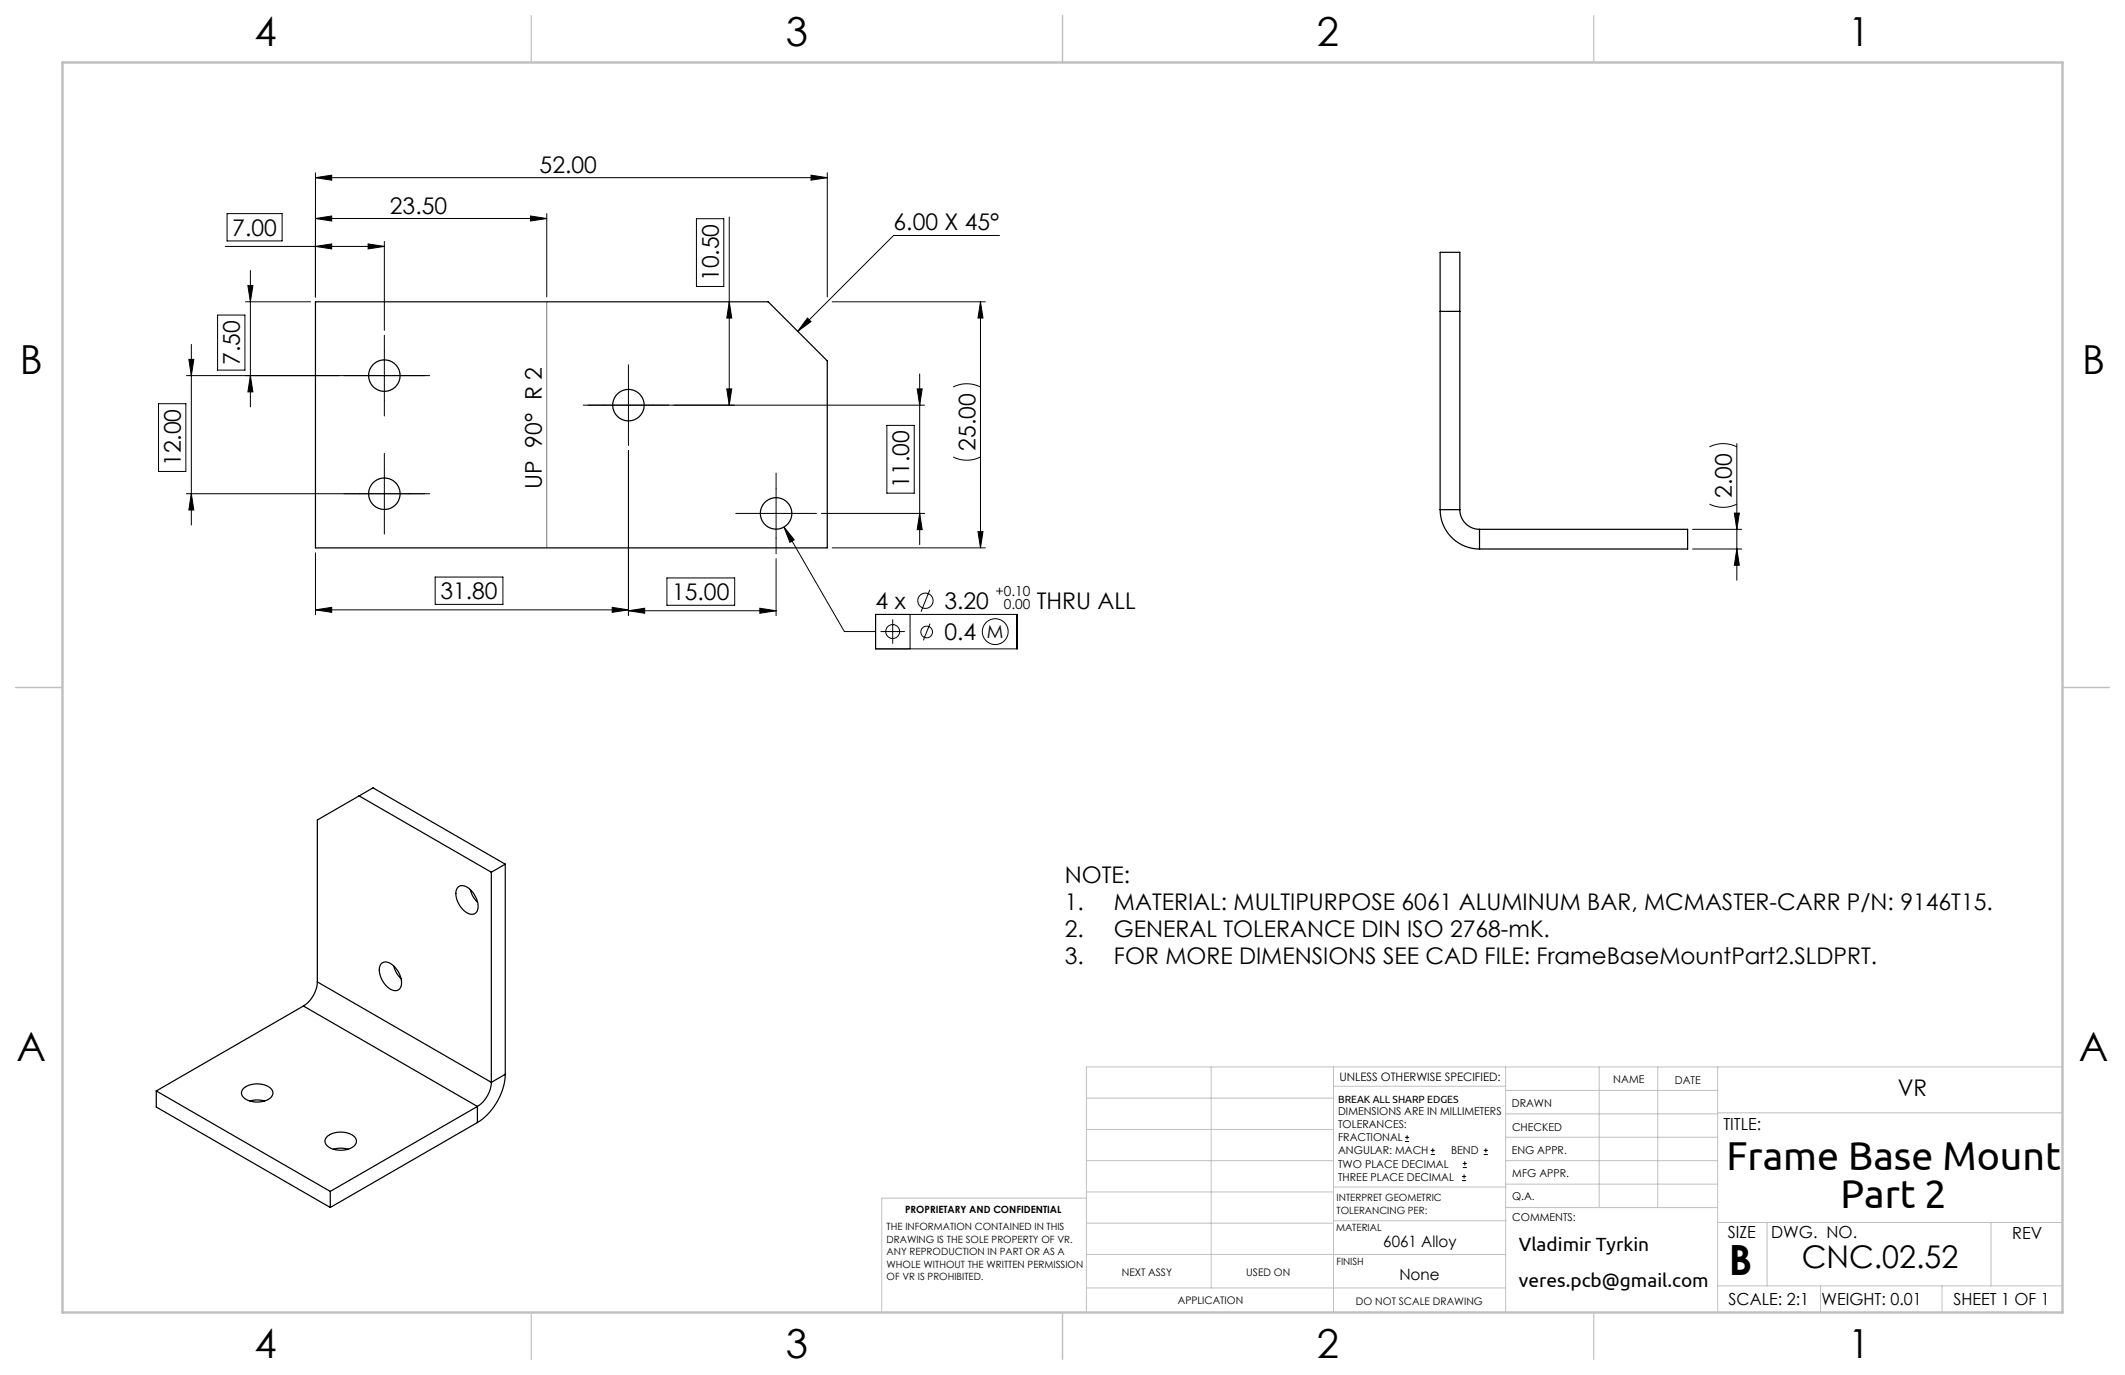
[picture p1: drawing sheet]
<svg xmlns="http://www.w3.org/2000/svg" width="432mm" height="279mm" viewBox="0 0 432 279" stroke-linecap="round" stroke-linejoin="round" font-family="sans-serif">
<g fill="none" stroke="#000" stroke-width=".2">
<path d="M64.1 36.1l3.3-.5v1zM64.1 35.1v25.2M64.1 36.1h104M164.8 35.6l3.3 .5-3.3 .5zM168.1 35.1v25.2M45.8 50.1h32.3M46.1 43.4h11.2v5.6h-11.2zM50.4 58h1l-.5 3.3zM50.9 55v27.7M64.1 44.4l3.3-.5v1zM64.1 50.1l3.3-.5v1zM64.1 44.4h47"/>
<path d="M74.8 49.6l3.3 .5-3.3 .5zM78.1 49.1v18M107.8 43.9l3.3 .5-3.3 .5zM111.1 43.4v16.9M141.5 44.4h5.6v13.8h-5.6zM148.2 44.1v38.2M203.1 47.8h-21.5l-19.5 19.5M37.9 76.3h49.4M38.4 73h1l-.5 3.3zM38.9 70v36.7M44.2 64h5.6v11.2h-5.6zM49.9 61.3h13.2"/>
<path d="M50.9 76.3l.5 3.3h-1zM78.1 71.3v10M127.7 77.3v10M147.7 79h1l-.5 3.3zM148.2 61.3l.5 3.3h-1zM164.1 64.6l.7 .8-2.7 1.9zM169.1 61.3h31.1M186.4 79h1l-.5 3.3zM186.9 76v34.7M193.7 78.6a6.2 6.2 0 0 1 5.5 0M199.2 61.3v50M199.2 61.3l.5 3.3h-1z"/>
<path d="M32.2 82h5.6v13.8h-5.6zM78.1 95.3v10M127.7 91.5v33.6M157.7 99.3v10M180.2 86.4h5.6v13.8h-5.6zM187.9 82.3h-69.4M193.7 92.9a6.2 6.2 0 0 0 5.5 0M347.4 90.8a6.2 6.2 0 0 1 5.5 0M352.9 90.1v27.8M37.9 100.3h49.4M38.9 100.3l.5 3.3h-1zM64.1 112.3v12.6"/>
<path d="M88.4 117.3h13.8v5.5h-13.8zM135.5 117.4h13.8v5.6h-13.8zM152.7 104.3h10M157.7 113.5v11.6M159.3 107.1l2.1 2.6-.9 .5zM159.3 107.1l12.3 21.2h6.3M166.9 104.3h21M169.1 111.3h31.1M186.9 104.3l.5 3.3h-1zM188.9 119.8l-1.7 4.5M198.7 108h1l-.5 3.3zM343.9 107.6h10"/>
<path d="M343.9 111.6h10M347.4 102.4a6.2 6.2 0 0 0 5.5 0M352.4 104.3h1l-.5 3.3zM352.9 111.6l.5 3.3h-1zM64.1 123.9l3.3-.5v1zM64.1 123.9h63.6M124.4 123.4l3.3 .5-3.3 .5zM127.7 124.1h30M127.7 124.1l3.3-.5v1zM154.4 123.6l3.3 .5-3.3 .5zM177.9 124.8h28.8v7h-28.8zM178.9 128.3h5"/>
<path d="M181.4 125.9v4.9M184.9 124.8v7M189 126.7l-1.4 3.4M285.5 231.9h.8M285.5 231.1h.8M285.9 230.7v.8M290.7 234.6h.9M290.7 233.8h.9M291.1 233.3v.9M297.1 239.9h.8M297.1 239.1h.8M297.2 237.3h.9"/>
<path d="M297.2 236.4h.9M297.5 238.6v.9M297.6 236v.8M301.5 234.6h.8M301.5 233.8h.8M301.9 233.3v.9"/>
<circle cx="181.4" cy="128.3" r="1.41"/>
<circle cx="188" cy="122.1" r="1.56"/>
<circle cx="188.3" cy="128.4" r="1.18"/>
<circle cx="202.2" cy="128.3" r="2.62"/>
</g>
<g fill="none" stroke="#000" stroke-width=".2" stroke-dasharray="15.2 1.3 1.3 1.3">
<path d="M73.1 76.3h-3.2M78.1 71.3v-3.2M83.1 76.3h3.2M127.7 77.3v-3.2M78.1 95.3v-3.2M78.1 81.3v3.2M122.7 82.3h-3.2M127.7 87.3v3.2M132.7 82.3h3.2M157.7 99.3v-3.2M73.1 100.3h-3.2M78.1 105.3v3.2"/>
<path d="M83.1 100.3h3.2M152.7 104.3h-3.2M157.7 109.3v3.2M162.7 104.3h3.2"/>
</g>
<path d="M111.1 61.3v50" fill="none" stroke="#808080" stroke-width=".2"/>
<g fill="none" stroke="#c0c0c0" stroke-width=".2">
<path d="M246.1 216.8v44.9M271 216.8v49.9M305.9 216.8v49.9M325 216.8v28.6M336.9 216.8v28.6M349 216.8v49.9M419.1 216.8h-198.3v49.9M220.8 235.9h50.2M220.8 229.5h50.2M220.8 223.2h50.2M271 220.7h34.9M305.9 231.1h43.1"/>
<path d="M305.9 226.3h43.1M305.9 221.6h43.1M305.9 235.9h43.1M349 226.1h70.1M220.8 254.9h85.1M220.8 248.6h50.2M220.8 242.2h50.2M220.8 243.5h-41.6v23.2M271 248.1h35.1M271 241.2h35.1M305.9 240.6h43.1M306.1 245.4h42.9"/>
<path d="M349 248.4h70.1M359.1 248.4v12.9M404.6 248.4v12.9M220.8 261.7h85.1M349 261.3h70.1M369.9 261.3v5.4M394.6 261.3v5.4"/>
</g>
<path d="M107.9 3.2v9.5M215.9 3.2v9.5M323.8 3.2v9.5M3.2 139.7h9.5M419.1 139.7h9.5M107.9 266.7v9.5M215.9 266.7v9.5M323.8 266.7v9.5" fill="none" stroke="#c0c0c0" stroke-width=".25"/>
<path d="M12.7 12.7h406.4v254h-406.4z" fill="none" stroke="#c0c0c0" stroke-width=".5"/>
<g fill="#000">
<path d="M164.8 35.6l3.3 .5-3.3 .5zM64.1 36.1l3.3-.5v1zM107.8 43.9l3.3 .5-3.3 .5zM64.1 44.4l3.3-.5v1zM74.8 49.6l3.3 .5-3.3 .5zM64.1 50.1l3.3-.5v1zM124.4 123.4l3.3 .5-3.3 .5zM64.1 123.9l3.3-.5v1z"/>
<path d="M50.9 76.3l.5 3.3h-1zM50.4 58h1l-.5 3.3zM147.7 79h1l-.5 3.3zM148.2 61.3l.5 3.3h-1z"/>
<path d="M164.1 64.6l.7 .8-2.7 1.9zM159.3 107.1l1.2 3.1 .9-.5z"/>
<path d="M38.9 100.3l.5 3.3h-1zM38.4 73h1l-.5 3.3z"/>
<path d="M198.7 108h1l-.5 3.3zM199.2 61.3l.5 3.3h-1zM186.9 104.3l.5 3.3h-1zM186.4 79h1l-.5 3.3z"/>
<path d="M352.4 104.3h1l-.5 3.3zM352.9 111.6l.5 3.3h-1z"/>
<path d="M127.7 124.1l3.3-.5v1zM154.4 123.6l3.3 .5-3.3 .5z"/>
</g>
<g fill="none" stroke="#000" stroke-width=".25">
<path d="M64.1 61.3h92l12 12v38h-104zM292.6 63.3h4M292.6 103.6a8 8 0 0 0 8 8M292.6 103.6v-52.3h4v52.3M292.6 103.6h4M296.6 103.6a4 4 0 0 0 4 4M300.6 107.6v4M300.6 107.6h42.3v4h-42.3M73 161.7l26.8 15.5M73 161.7l2.8-1.6 26.9 15.5M73 161.7l-8.5 4.9v32.9M99.8 177.2v42.7"/>
<path d="M102.7 175.6l-2.9 1.6M102.7 175.6v42.7M64.5 199.5a6.3 6.3 0 0 1-2.8 4.9M64.5 199.5l35.3 20.4M77.4 195.9a1.69 1.69 0 0 1 2.6 .3 4.3 4.3 0 0 1 1.4 4.5 1.45 1.45 0 0 1-2.4 .1 4.5 4.5 0 0 1-1.7-4.7zM80 196.3l.7 1.6 .8 1M93 180.4a1.69 1.69 0 0 1 2.5 .3 4.3 4.3 0 0 1 1.4 4.4 1.45 1.45 0 0 1-2.3 .2 4.5 4.5 0 0 1-1.8-4.7zM95.6 180.8l.6 1.6 .9 1M61.7 204.4l-29.9 17.3M61.7 204.4l35.3 20.4M99.8 219.9a6.3 6.3 0 0 1-2.8 4.9M102.7 218.3a12.5 12.5 0 0 1-5.7 9.8"/>
<path d="M102.7 218.3l-2.9 1.6M31.8 221.7l35.3 20.4M31.8 221.7v3.2l35.3 20.5M49.5 221.2a4.4 4.4 0 0 1 5.8 .2 1.45 1.45 0 0 1-1.1 2.2 4.5 4.5 0 0 1-4.9-.9l-.2-.7zM50.8 223.7l1.2-.2 1.8 .2M66.4 231a4.4 4.4 0 0 1 5.8 .2 1.45 1.45 0 0 1-1.1 2.2 4.5 4.5 0 0 1-4.9-.9l-.2-.7zM67.7 233.5l1.3-.2 1.7 .2M97 228.1l-29.9 17.3M97 224.8l-29.9 17.3M97 224.8v3.3M67.1 242.1v3.3"/>
<circle cx="78.1" cy="76.3" r="3.2"/>
<circle cx="127.7" cy="82.3" r="3.2"/>
<circle cx="78.1" cy="100.3" r="3.2"/>
<circle cx="157.7" cy="104.3" r="3.2"/>
</g>
<text font-size="8.5" x="351.3" y="259">B</text>
<g font-size="8.2">
<text x="350.8" y="237.7">Frame Base Mount</text>
<text x="374" y="245.6">Part 2</text>
</g>
<g font-size="8.1">
<text x="51.7" y="9.3">4</text>
<text x="159.7" y="9.3">3</text>
<text x="267.6" y="9.3">2</text>
<text x="375.6" y="9.3">1</text>
<text x="4" y="76">B</text>
<text x="423.1" y="76">B</text>
<text x="3.3" y="215.7">A</text>
<text x="422.4" y="215.7">A</text>
<text x="51.7" y="276">4</text>
<text x="159.7" y="276">3</text>
<text x="267.6" y="276">2</text>
<text x="375.6" y="276">1</text>
</g>
<text font-size="6.3" x="366.1" y="257.6">CNC.02.52</text>
<g font-size="4.7">
<text x="109.7" y="35.1">52.00</text>
<text x="47.2" y="47.9">7.00</text>
<text x="79.2" y="43.4">23.50</text>
<text x="181.6" y="46.8">6.00 X 45°</text>
<text x="146.1" y="57.1" transform="rotate(-90 146.1 57.1)">10.50</text>
<text x="48.8" y="74.1" transform="rotate(-90 48.8 74.1)">7.50</text>
<text x="36.8" y="94.7" transform="rotate(-90 36.8 94.7)">12.00</text>
<text x="198.2" y="91.6" transform="rotate(-90 198.2 91.6)">25.00</text>
<text x="110.1" y="99.3" transform="rotate(-90 110.1 99.3)">UP 90° R 2</text>
<text x="184.8" y="99.1" transform="rotate(-90 184.8 99.1)">11.00</text>
<text x="351.9" y="101.1" transform="rotate(-90 351.9 101.1)">2.00</text>
<text x="89.5" y="121.8">31.80</text>
<text x="136.6" y="122">15.00</text>
<text x="177.9" y="123.8">4 x</text>
<text x="191.9" y="123.8">3.20</text>
<text x="210.7" y="123.8">THRU ALL</text>
<text x="191.9" y="130.1">0.4</text>
<text x="216.4" y="179.5">NOTE:</text>
<text x="216.4" y="185">1.</text>
<text x="226.4" y="185">MATERIAL: MULTIPURPOSE 6061 ALUMINUM BAR, MCMASTER-CARR P/N: 9146T15.</text>
<text x="216.4" y="190.5">2.</text>
<text x="226.4" y="190.5">GENERAL TOLERANCE DIN ISO 2768-mK.</text>
<text x="216.4" y="196">3.</text>
<text x="226.4" y="196">FOR MORE DIMENSIONS SEE CAD FILE: FrameBaseMountPart2.SLDPRT.</text>
<text x="385.6" y="222.6">VR</text>
</g>
<g font-size="3.9">
<text x="308.6" y="254.3">Vladimir Tyrkin</text>
<text x="308.6" y="261.6">veres.pcb@gmail.com</text>
</g>
<text font-size="3.7" x="200.5" y="129.7">M</text>
<g font-size="3.4">
<text x="350.2" y="229.5">TITLE:</text>
<text x="351.1" y="251.6">SIZE</text>
<text x="359.9" y="251.6">DWG. NO.</text>
<text x="408.9" y="251.7">REV</text>
<text x="351.2" y="265.2">SCALE: 2:1</text>
<text x="370.1" y="265.3">WEIGHT: 0.01</text>
<text x="396.9" y="265.2">SHEET 1 OF 1</text>
</g>
<g font-size="3.2">
<text x="281.1" y="253.3">6061 Alloy</text>
<text x="284.4" y="260.1">None</text>
</g>
<g font-size="2.8">
<text x="202.3" y="121.1">+0.10</text>
<text x="204" y="123.8">0.00</text>
</g>
<text font-size="2.4" x="272.2" y="219.7">UNLESS OTHERWISE SPECIFIED:</text>
<g font-size="2.2">
<text x="327.8" y="220.1">NAME</text>
<text x="340.3" y="220.2">DATE</text>
<text x="271.9" y="226.6">DIMENSIONS ARE IN MILLIMETERS</text>
<text x="307.2" y="224.9">DRAWN</text>
<text x="271.9" y="229.3">TOLERANCES:</text>
<text x="271.9" y="231.9">FRACTIONAL</text>
<text x="307.3" y="229.8">CHECKED</text>
<text x="271.9" y="234.6">ANGULAR: MACH</text>
<text x="271.9" y="237.2">TWO PLACE DECIMAL</text>
<text x="271.9" y="239.9">THREE PLACE DECIMAL</text>
<text x="294.9" y="234.6">BEND</text>
<text x="307.2" y="234.5">ENG APPR.</text>
<text x="307.3" y="239.2">MFG APPR.</text>
<text x="307.3" y="243.9">Q.A.</text>
<text x="307.3" y="248.1">COMMENTS:</text>
</g>
<g font-size="2.1">
<text x="271.9" y="224.1">BREAK ALL SHARP EDGES</text>
<text x="227.9" y="259.2">NEXT ASSY</text>
<text x="253.3" y="259.2">USED ON</text>
<text x="239.3" y="265">APPLICATION</text>
<text x="275.5" y="265.1">DO NOT SCALE DRAWING</text>
</g>
<g font-size="2">
<text x="271.6" y="244.1">INTERPRET GEOMETRIC</text>
<text x="180.2" y="250">THE INFORMATION CONTAINED IN THIS</text>
<text x="183.9" y="246.4">PROPRIETARY AND CONFIDENTIAL</text>
<text x="271.5" y="250.2">MATERIAL</text>
<text x="271.6" y="246.6">TOLERANCING PER:</text>
<text x="180.2" y="252.5">DRAWING IS THE SOLE PROPERTY OF VR.</text>
<text x="180.2" y="255.1">ANY REPRODUCTION IN PART OR AS A</text>
<text x="180.2" y="257.6">WHOLE WITHOUT THE WRITTEN PERMISSION</text>
<text x="271.5" y="257">FINISH</text>
<text x="180.2" y="260.1">OF VR IS PROHIBITED.</text>
</g>
</svg>
